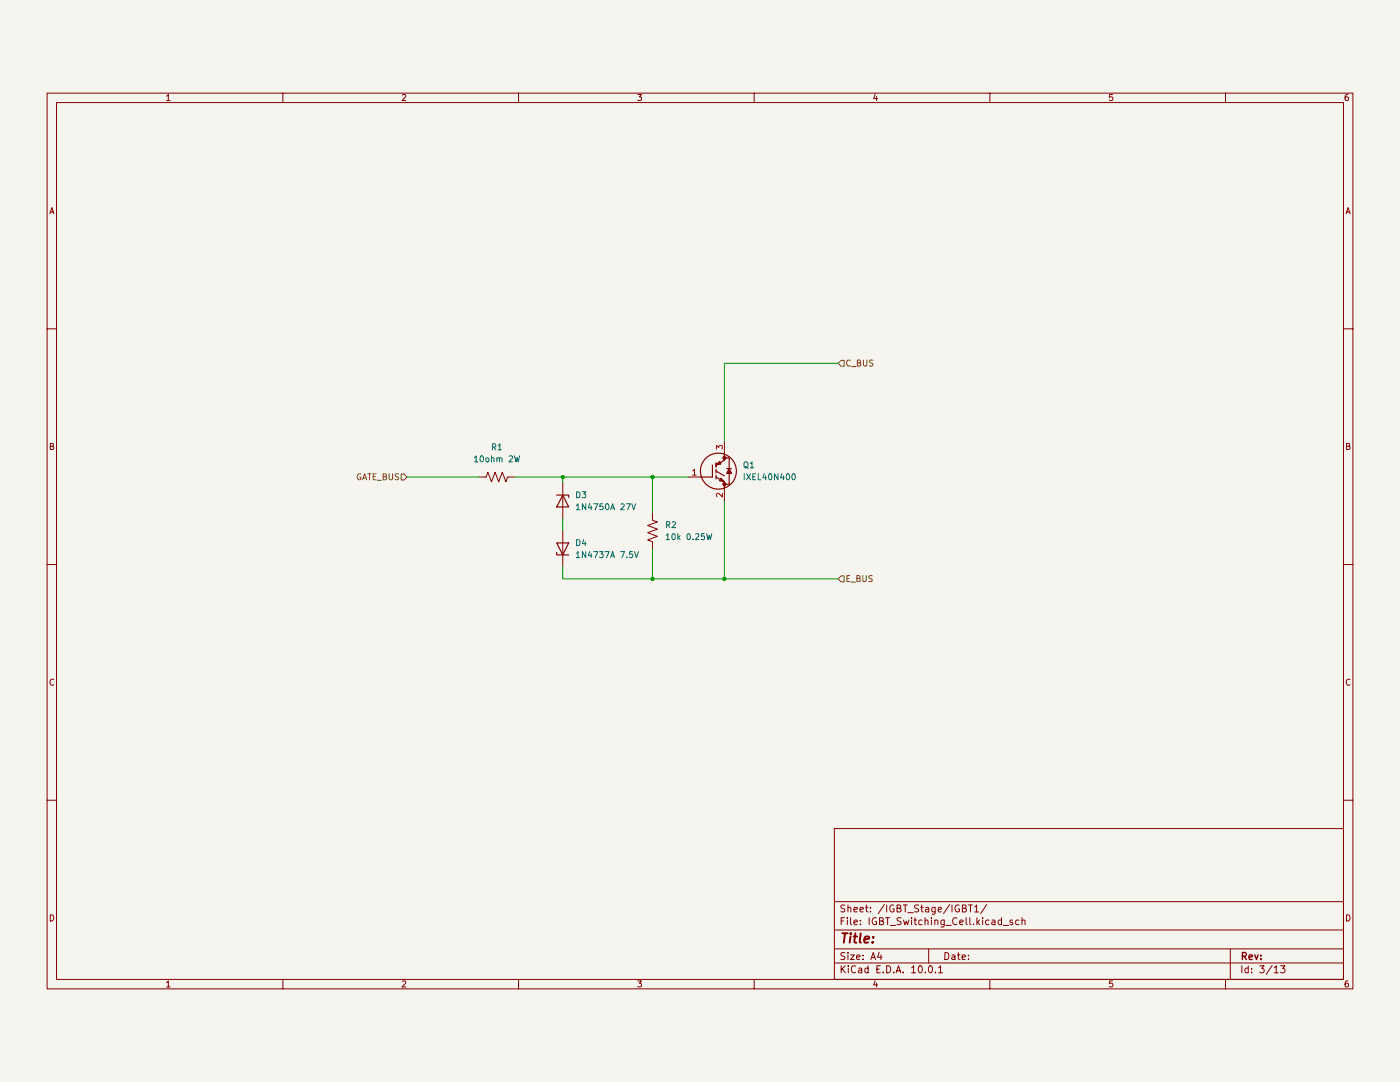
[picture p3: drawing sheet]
(kicad_sch
 (version 20260306)
 (generator "eeschema")
 (generator_version "10.0")
 (paper "A4")
 (lib_symbols
  (symbol "Device:D_Zener"
   (pin_numbers (hide yes))
   (pin_names
    (offset 1.016) (hide yes)) (exclude_from_sim no) (in_bom yes) (on_board yes)
   (in_pos_files yes)
   (duplicate_pin_numbers_are_jumpers no)
   (property "Reference" "D" (at 0 2.54 0) (show_name no) (do_not_autoplace no) (effects (font (size 1.27 1.27))))
   (property "Value" "D_Zener" (at 0 -2.54 0) (show_name no) (do_not_autoplace no) (effects (font (size 1.27 1.27))))
   (property "Footprint" "" (at 0 0 0) (show_name no) (do_not_autoplace no) (hide yes) (effects (font (size 1.27 1.27))))
   (property "Datasheet" "" (at 0 0 0) (show_name no) (do_not_autoplace no) (hide yes) (effects (font (size 1.27 1.27))))
   (property "Description" "Zener diode" (at 0 0 0) (show_name no) (do_not_autoplace no) (hide yes) (effects (font (size 1.27 1.27))))
   (symbol "D_Zener_0_1"
    (polyline (pts (xy -1.27 -1.27) (xy -1.27 1.27) (xy -0.762 1.27)) (stroke (width 0.254) (type default)) (fill (type none)))
    (polyline (pts (xy 1.27 0) (xy -1.27 0)) (stroke (width 0) (type default)) (fill (type none)))
    (polyline (pts (xy 1.27 -1.27) (xy 1.27 1.27) (xy -1.27 0) (xy 1.27 -1.27)) (stroke (width 0.254) (type default)) (fill (type none))))
   (symbol "D_Zener_1_1"
    (pin passive line (at -3.81 0 0) (length 2.54) (name "K" (effects (font (size 1.27 1.27)))) (number "1" (effects (font (size 1.27 1.27)))))
    (pin passive line (at 3.81 0 180) (length 2.54) (name "A" (effects (font (size 1.27 1.27)))) (number "2" (effects (font (size 1.27 1.27))))))
   (embedded_fonts no))
  (symbol "Device:R_US"
   (pin_numbers (hide yes))
   (pin_names
    (offset 0)) (exclude_from_sim no) (in_bom yes) (on_board yes)
   (in_pos_files yes)
   (duplicate_pin_numbers_are_jumpers no)
   (property "Reference" "R" (at 2.54 0 90) (show_name no) (do_not_autoplace no) (effects (font (size 1.27 1.27))))
   (property "Value" "R_US" (at -2.54 0 90) (show_name no) (do_not_autoplace no) (effects (font (size 1.27 1.27))))
   (property "Footprint" "" (at 1.016 -0.254 90) (show_name no) (do_not_autoplace no) (hide yes) (effects (font (size 1.27 1.27))))
   (property "Datasheet" "" (at 0 0 0) (show_name no) (do_not_autoplace no) (hide yes) (effects (font (size 1.27 1.27))))
   (property "Description" "Resistor, US symbol" (at 0 0 0) (show_name no) (do_not_autoplace no) (hide yes) (effects (font (size 1.27 1.27))))
   (symbol "R_US_0_1"
    (polyline (pts (xy 0 2.286) (xy 0 2.54)) (stroke (width 0) (type default)) (fill (type none)))
    (polyline (pts (xy 0 2.286) (xy 1.016 1.905) (xy 0 1.524) (xy -1.016 1.143) (xy 0 0.762)) (stroke (width 0) (type default)) (fill (type none)))
    (polyline (pts (xy 0 0.762) (xy 1.016 0.381) (xy 0 0) (xy -1.016 -0.381) (xy 0 -0.762)) (stroke (width 0) (type default)) (fill (type none)))
    (polyline (pts (xy 0 -0.762) (xy 1.016 -1.143) (xy 0 -1.524) (xy -1.016 -1.905) (xy 0 -2.286)) (stroke (width 0) (type default)) (fill (type none)))
    (polyline (pts (xy 0 -2.286) (xy 0 -2.54)) (stroke (width 0) (type default)) (fill (type none))))
   (symbol "R_US_1_1"
    (pin passive line (at 0 3.81 270) (length 1.27) (name "" (effects (font (size 1.27 1.27)))) (number "1" (effects (font (size 1.27 1.27)))))
    (pin passive line (at 0 -3.81 90) (length 1.27) (name "" (effects (font (size 1.27 1.27)))) (number "2" (effects (font (size 1.27 1.27))))))
   (embedded_fonts no))
  (symbol "Pattarachai's_Lib:IXEL40N400"
   (pin_names (hide yes)) (exclude_from_sim no) (in_bom yes) (on_board yes)
   (in_pos_files yes)
   (duplicate_pin_numbers_are_jumpers no)
   (property "Reference" "Q" (at 11.43 2.54 0) (show_name no) (do_not_autoplace no) (effects (font (size 1.27 1.27)) (justify left top)))
   (property "Value" "IXEL40N400" (at 11.43 0 0) (show_name no) (do_not_autoplace no) (effects (font (size 1.27 1.27)) (justify left top)))
   (property "Footprint" "Pattarachai's_FootprintLib:IXEL40N400" (at 11.43 -100 0) (show_name no) (do_not_autoplace no) (hide yes) (effects (font (size 1.27 1.27)) (justify left top)))
   (property "Datasheet" "http://ixapps.ixys.com/DataSheet/DS99385B(IXEL40N400)_.pdf" (at 11.43 -200 0) (show_name no) (do_not_autoplace no) (hide yes) (effects (font (size 1.27 1.27)) (justify left top)))
   (property "Description" "IGBT Transistors 4000V 425ns IGBT" (at 0 0 0) (show_name no) (do_not_autoplace no) (hide yes) (effects (font (size 1.27 1.27))))
   (property "Height" "26.42" (at 11.43 -400 0) (show_name no) (do_not_autoplace no) (hide yes) (effects (font (size 1.27 1.27)) (justify left top)))
   (property "Manufacturer_Name" "LITTELFUSE" (at 11.43 -500 0) (show_name no) (do_not_autoplace no) (hide yes) (effects (font (size 1.27 1.27)) (justify left top)))
   (property "Manufacturer_Part_Number" "IXEL40N400" (at 11.43 -600 0) (show_name no) (do_not_autoplace no) (hide yes) (effects (font (size 1.27 1.27)) (justify left top)))
   (property "Mouser Part Number" "747-IXEL40N400" (at 11.43 -700 0) (show_name no) (do_not_autoplace no) (hide yes) (effects (font (size 1.27 1.27)) (justify left top)))
   (property "Mouser Price/Stock" "https://www.mouser.co.uk/ProductDetail/IXYS/IXEL40N400?qs=t7yjd2JO%2FgQQyIM84CsuoQ%3D%3D" (at 11.43 -800 0) (show_name no) (do_not_autoplace no) (hide yes) (effects (font (size 1.27 1.27)) (justify left top)))
   (property "Arrow Part Number" "" (at 11.43 -900 0) (show_name no) (do_not_autoplace no) (hide yes) (effects (font (size 1.27 1.27)) (justify left top)))
   (property "Arrow Price/Stock" "" (at 11.43 -1000 0) (show_name no) (do_not_autoplace no) (hide yes) (effects (font (size 1.27 1.27)) (justify left top)))
   (symbol "IXEL40N400_1_1"
    (polyline (pts (xy 2.54 0) (xy 5.08 0)) (stroke (width 0.254) (type default)) (fill (type none)))
    (polyline (pts (xy 5.08 2.54) (xy 5.08 0)) (stroke (width 0.254) (type default)) (fill (type none)))
    (polyline (pts (xy 5.842 2.1844) (xy 5.842 2.9972)) (stroke (width 0.254) (type default)) (fill (type none)))
    (polyline (pts (xy 5.842 2.1336) (xy 5.842 2.9464)) (stroke (width 0.254) (type default)) (fill (type none)))
    (polyline (pts (xy 5.842 1.27) (xy 7.62 0.254)) (stroke (width 0.254) (type default)) (fill (type none)))
    (polyline (pts (xy 5.842 0.8636) (xy 5.842 1.6764)) (stroke (width 0.254) (type default)) (fill (type none)))
    (polyline (pts (xy 5.842 0) (xy 7.62 -1.016)) (stroke (width 0.254) (type default)) (fill (type none)))
    (polyline (pts (xy 5.842 -0.4064) (xy 5.842 0.4064)) (stroke (width 0.254) (type default)) (fill (type none)))
    (circle (center 6.35 1.27) (radius 3.81) (stroke (width 0.254) (type default)) (fill (type none)))
    (polyline (pts (xy 6.604 -0.762) (xy 6.858 -0.254) (xy 7.62 -1.016) (xy 6.604 -0.762)) (stroke (width 0.254) (type default)) (fill (type outline)))
    (polyline (pts (xy 6.858 2.794) (xy 6.604 3.302) (xy 5.842 2.54) (xy 6.858 2.794)) (stroke (width 0.254) (type default)) (fill (type outline)))
    (polyline (pts (xy 7.62 4.064) (xy 8.636 4.064)) (stroke (width 0.254) (type default)) (fill (type none)))
    (circle (center 7.62 4.064) (radius 0.254) (stroke (width 0.381) (type default)) (fill (type none)))
    (polyline (pts (xy 7.62 3.556) (xy 5.842 2.54)) (stroke (width 0.254) (type default)) (fill (type none)))
    (polyline (pts (xy 7.62 3.556) (xy 7.62 5.08)) (stroke (width 0.254) (type default)) (fill (type none)))
    (polyline (pts (xy 7.62 -1.016) (xy 7.62 -2.54)) (stroke (width 0.254) (type default)) (fill (type none)))
    (polyline (pts (xy 7.62 -1.524) (xy 8.636 -1.524)) (stroke (width 0.254) (type default)) (fill (type none)))
    (circle (center 7.62 -1.524) (radius 0.254) (stroke (width 0.381) (type default)) (fill (type none)))
    (polyline (pts (xy 8.128 1.778) (xy 9.144 1.778)) (stroke (width 0.254) (type default)) (fill (type none)))
    (polyline (pts (xy 8.636 1.778) (xy 8.636 4.064)) (stroke (width 0.254) (type default)) (fill (type none)))
    (polyline (pts (xy 8.636 1.778) (xy 8.128 0.762) (xy 9.144 0.762) (xy 8.636 1.778)) (stroke (width 0.254) (type default)) (fill (type outline)))
    (polyline (pts (xy 8.636 0.762) (xy 8.636 -1.524)) (stroke (width 0.254) (type default)) (fill (type none)))
    (pin passive line (at 0 0 0) (length 2.54) (name "G" (effects (font (size 1.27 1.27)))) (number "1" (effects (font (size 1.27 1.27)))))
    (pin passive line (at 7.62 -5.08 90) (length 2.54) (name "E" (effects (font (size 1.27 1.27)))) (number "2" (effects (font (size 1.27 1.27)))))
    (pin passive line (at 7.62 7.62 270) (length 2.54) (name "C" (effects (font (size 1.27 1.27)))) (number "3" (effects (font (size 1.27 1.27))))))
   (embedded_fonts no)))
 (junction
  (at 119.38 91.44)
  (diameter 0)
  (color 0 0 0 0))
 (junction
  (at 138.43 113.03)
  (diameter 0)
  (color 0 0 0 0))
 (junction
  (at 138.43 91.44)
  (diameter 0)
  (color 0 0 0 0))
 (junction
  (at 153.67 113.03)
  (diameter 0)
  (color 0 0 0 0))
 (wire
  (pts (xy 119.38 100.33) (xy 119.38 102.87))
  (stroke (width 0) (type default)))
 (wire
  (pts (xy 153.67 113.03) (xy 177.8 113.03))
  (stroke (width 0) (type default)))
 (wire
  (pts (xy 119.38 91.44) (xy 138.43 91.44))
  (stroke (width 0) (type default)))
 (wire
  (pts (xy 119.38 92.71) (xy 119.38 91.44))
  (stroke (width 0) (type default)))
 (wire
  (pts (xy 109.22 91.44) (xy 119.38 91.44))
  (stroke (width 0) (type default)))
 (wire
  (pts (xy 119.38 110.49) (xy 119.38 113.03))
  (stroke (width 0) (type default)))
 (wire
  (pts (xy 138.43 113.03) (xy 153.67 113.03))
  (stroke (width 0) (type default)))
 (wire
  (pts (xy 86.36 91.44) (xy 101.6 91.44))
  (stroke (width 0) (type default)))
 (wire
  (pts (xy 119.38 113.03) (xy 138.43 113.03))
  (stroke (width 0) (type default)))
 (wire
  (pts (xy 153.67 96.52) (xy 153.67 113.03))
  (stroke (width 0) (type default)))
 (wire
  (pts (xy 153.67 83.82) (xy 153.67 67.31))
  (stroke (width 0) (type default)))
 (wire
  (pts (xy 153.67 67.31) (xy 177.8 67.31))
  (stroke (width 0) (type default)))
 (wire
  (pts (xy 138.43 91.44) (xy 146.05 91.44))
  (stroke (width 0) (type default)))
 (wire
  (pts (xy 138.43 91.44) (xy 138.43 99.06))
  (stroke (width 0) (type default)))
 (wire
  (pts (xy 138.43 106.68) (xy 138.43 113.03))
  (stroke (width 0) (type default)))
 (hierarchical_label "E_BUS"
  (shape input)
  (at 177.8 113.03 0)
  (effects (font (size 1.27 1.27)) (justify left)))
 (hierarchical_label "C_BUS"
  (shape input)
  (at 177.8 67.31 0)
  (effects (font (size 1.27 1.27)) (justify left)))
 (hierarchical_label "GATE_BUS"
  (shape input)
  (at 86.36 91.44 180)
  (effects (font (size 1.27 1.27)) (justify right)))
 (symbol
  (lib_id "Device:D_Zener")
  (at 119.38 96.52 270)
  (unit 1)
  (body_style 1)
  (exclude_from_sim no)
  (in_bom yes)
  (on_board yes)
  (in_pos_files yes)
  (dnp no)
  (fields_autoplaced yes)
  (property "Reference" "D3" (at 121.92 95.2499 90) (show_name no) (do_not_autoplace no) (effects (font (size 1.27 1.27)) (justify left)))
  (property "Value" "1N4750A 27V" (at 121.92 97.7899 90) (show_name no) (do_not_autoplace no) (effects (font (size 1.27 1.27)) (justify left)))
  (property "Footprint" "Diode_THT:D_DO-41_SOD81_P7.62mm_Horizontal" (at 119.38 96.52 0) (hide yes) (show_name no) (do_not_autoplace no) (effects (font (size 1.27 1.27))))
  (property "Datasheet" "" (at 119.38 96.52 0) (hide yes) (show_name no) (do_not_autoplace no) (effects (font (size 1.27 1.27))))
  (property "Description" "Zener diode" (at 119.38 96.52 0) (hide yes) (show_name no) (do_not_autoplace no) (effects (font (size 1.27 1.27))))
  (pin "2")
  (pin "1")
  (instances (project "IGBT-Driver-Board" (path "" (reference "D9") (unit 1)) (path "" (reference "D7") (unit 1)) (path "" (reference "D3") (unit 1)) (path "" (reference "D13") (unit 1)) (path "" (reference "D5") (unit 1)) (path "" (reference "D11") (unit 1)) (path "" (reference "D17") (unit 1)) (path "" (reference "D15") (unit 1)))))
 (symbol
  (lib_id "Device:D_Zener")
  (at 119.38 106.68 90)
  (unit 1)
  (body_style 1)
  (exclude_from_sim no)
  (in_bom yes)
  (on_board yes)
  (in_pos_files yes)
  (dnp no)
  (fields_autoplaced yes)
  (property "Reference" "D4" (at 121.92 105.4099 90) (show_name no) (do_not_autoplace no) (effects (font (size 1.27 1.27)) (justify right)))
  (property "Value" "1N4737A 7.5V" (at 121.92 107.9499 90) (show_name no) (do_not_autoplace no) (effects (font (size 1.27 1.27)) (justify right)))
  (property "Footprint" "Diode_THT:D_DO-41_SOD81_P7.62mm_Horizontal" (at 119.38 106.68 0) (hide yes) (show_name no) (do_not_autoplace no) (effects (font (size 1.27 1.27))))
  (property "Datasheet" "" (at 119.38 106.68 0) (hide yes) (show_name no) (do_not_autoplace no) (effects (font (size 1.27 1.27))))
  (property "Description" "Zener diode" (at 119.38 106.68 0) (hide yes) (show_name no) (do_not_autoplace no) (effects (font (size 1.27 1.27))))
  (pin "2")
  (pin "1")
  (instances (project "IGBT-Driver-Board" (path "" (reference "D10") (unit 1)) (path "" (reference "D8") (unit 1)) (path "" (reference "D4") (unit 1)) (path "" (reference "D14") (unit 1)) (path "" (reference "D6") (unit 1)) (path "" (reference "D12") (unit 1)) (path "" (reference "D18") (unit 1)) (path "" (reference "D16") (unit 1)))))
 (symbol
  (lib_id "Device:R_US")
  (at 138.43 102.87 0)
  (unit 1)
  (body_style 1)
  (exclude_from_sim no)
  (in_bom yes)
  (on_board yes)
  (in_pos_files yes)
  (dnp no)
  (fields_autoplaced yes)
  (property "Reference" "R2" (at 140.97 101.5999 0) (show_name no) (do_not_autoplace no) (effects (font (size 1.27 1.27)) (justify left)))
  (property "Value" "10k 0.25W" (at 140.97 104.1399 0) (show_name no) (do_not_autoplace no) (effects (font (size 1.27 1.27)) (justify left)))
  (property "Footprint" "Resistor_THT:R_Axial_DIN0207_L6.3mm_D2.5mm_P10.16mm_Horizontal" (at 139.446 103.124 90) (hide yes) (show_name no) (do_not_autoplace no) (effects (font (size 1.27 1.27))))
  (property "Datasheet" "" (at 138.43 102.87 0) (hide yes) (show_name no) (do_not_autoplace no) (effects (font (size 1.27 1.27))))
  (property "Description" "Resistor, US symbol" (at 138.43 102.87 0) (hide yes) (show_name no) (do_not_autoplace no) (effects (font (size 1.27 1.27))))
  (pin "2")
  (pin "1")
  (instances (project "IGBT-Driver-Board" (path "" (reference "R8") (unit 1)) (path "" (reference "R6") (unit 1)) (path "" (reference "R2") (unit 1)) (path "" (reference "R12") (unit 1)) (path "" (reference "R4") (unit 1)) (path "" (reference "R10") (unit 1)) (path "" (reference "R16") (unit 1)) (path "" (reference "R14") (unit 1)))))
 (symbol
  (lib_id "Pattarachai's_Lib:IXEL40N400")
  (at 146.05 91.44 0)
  (unit 1)
  (body_style 1)
  (exclude_from_sim no)
  (in_bom yes)
  (on_board yes)
  (in_pos_files yes)
  (dnp no)
  (fields_autoplaced yes)
  (property "Reference" "Q1" (at 157.48 88.8999 0) (show_name no) (do_not_autoplace no) (effects (font (size 1.27 1.27)) (justify left)))
  (property "Value" "IXEL40N400" (at 157.48 91.4399 0) (show_name no) (do_not_autoplace no) (effects (font (size 1.27 1.27)) (justify left)))
  (property "Footprint" "Pattarachai's_FootprintLib:IXEL40N400" (at 157.48 191.44 0) (hide yes) (show_name no) (do_not_autoplace no) (effects (font (size 1.27 1.27)) (justify left top)))
  (property "Datasheet" "http://ixapps.ixys.com/DataSheet/DS99385B(IXEL40N400)_.pdf" (at 157.48 291.44 0) (hide yes) (show_name no) (do_not_autoplace no) (effects (font (size 1.27 1.27)) (justify left top)))
  (property "Description" "IGBT Transistors 4000V 425ns IGBT" (at 146.05 91.44 0) (hide yes) (show_name no) (do_not_autoplace no) (effects (font (size 1.27 1.27))))
  (property "Height" "26.42" (at 157.48 491.44 0) (hide yes) (show_name no) (do_not_autoplace no) (effects (font (size 1.27 1.27)) (justify left top)))
  (property "Manufacturer_Name" "LITTELFUSE" (at 157.48 591.44 0) (hide yes) (show_name no) (do_not_autoplace no) (effects (font (size 1.27 1.27)) (justify left top)))
  (property "Manufacturer_Part_Number" "IXEL40N400" (at 157.48 691.44 0) (hide yes) (show_name no) (do_not_autoplace no) (effects (font (size 1.27 1.27)) (justify left top)))
  (property "Mouser Part Number" "747-IXEL40N400" (at 157.48 791.44 0) (hide yes) (show_name no) (do_not_autoplace no) (effects (font (size 1.27 1.27)) (justify left top)))
  (property "Mouser Price/Stock" "https://www.mouser.co.uk/ProductDetail/IXYS/IXEL40N400?qs=t7yjd2JO%2FgQQyIM84CsuoQ%3D%3D" (at 157.48 891.44 0) (hide yes) (show_name no) (do_not_autoplace no) (effects (font (size 1.27 1.27)) (justify left top)))
  (property "Arrow Part Number" "" (at 157.48 991.44 0) (hide yes) (show_name no) (do_not_autoplace no) (effects (font (size 1.27 1.27)) (justify left top)))
  (property "Arrow Price/Stock" "" (at 157.48 1091.44 0) (hide yes) (show_name no) (do_not_autoplace no) (effects (font (size 1.27 1.27)) (justify left top)))
  (pin "1")
  (pin "3")
  (pin "2")
  (instances (project "IGBT-Driver-Board" (path "" (reference "Q4") (unit 1)) (path "" (reference "Q3") (unit 1)) (path "" (reference "Q1") (unit 1)) (path "" (reference "Q6") (unit 1)) (path "" (reference "Q2") (unit 1)) (path "" (reference "Q5") (unit 1)) (path "" (reference "Q8") (unit 1)) (path "" (reference "Q7") (unit 1)))))
 (symbol
  (lib_id "Device:R_US")
  (at 105.41 91.44 90)
  (unit 1)
  (body_style 1)
  (exclude_from_sim no)
  (in_bom yes)
  (on_board yes)
  (in_pos_files yes)
  (dnp no)
  (fields_autoplaced yes)
  (property "Reference" "R1" (at 105.41 85.09 90) (show_name no) (do_not_autoplace no) (effects (font (size 1.27 1.27))))
  (property "Value" "10ohm 2W" (at 105.41 87.63 90) (show_name no) (do_not_autoplace no) (effects (font (size 1.27 1.27))))
  (property "Footprint" "Resistor_THT:R_Axial_DIN0516_L15.5mm_D5.0mm_P20.32mm_Horizontal" (at 105.664 90.424 90) (hide yes) (show_name no) (do_not_autoplace no) (effects (font (size 1.27 1.27))))
  (property "Datasheet" "" (at 105.41 91.44 0) (hide yes) (show_name no) (do_not_autoplace no) (effects (font (size 1.27 1.27))))
  (property "Description" "Resistor, US symbol" (at 105.41 91.44 0) (hide yes) (show_name no) (do_not_autoplace no) (effects (font (size 1.27 1.27))))
  (pin "2")
  (pin "1")
  (instances (project "IGBT-Driver-Board" (path "" (reference "R7") (unit 1)) (path "" (reference "R5") (unit 1)) (path "" (reference "R1") (unit 1)) (path "" (reference "R11") (unit 1)) (path "" (reference "R3") (unit 1)) (path "" (reference "R9") (unit 1)) (path "" (reference "R15") (unit 1)) (path "" (reference "R13") (unit 1))))))
